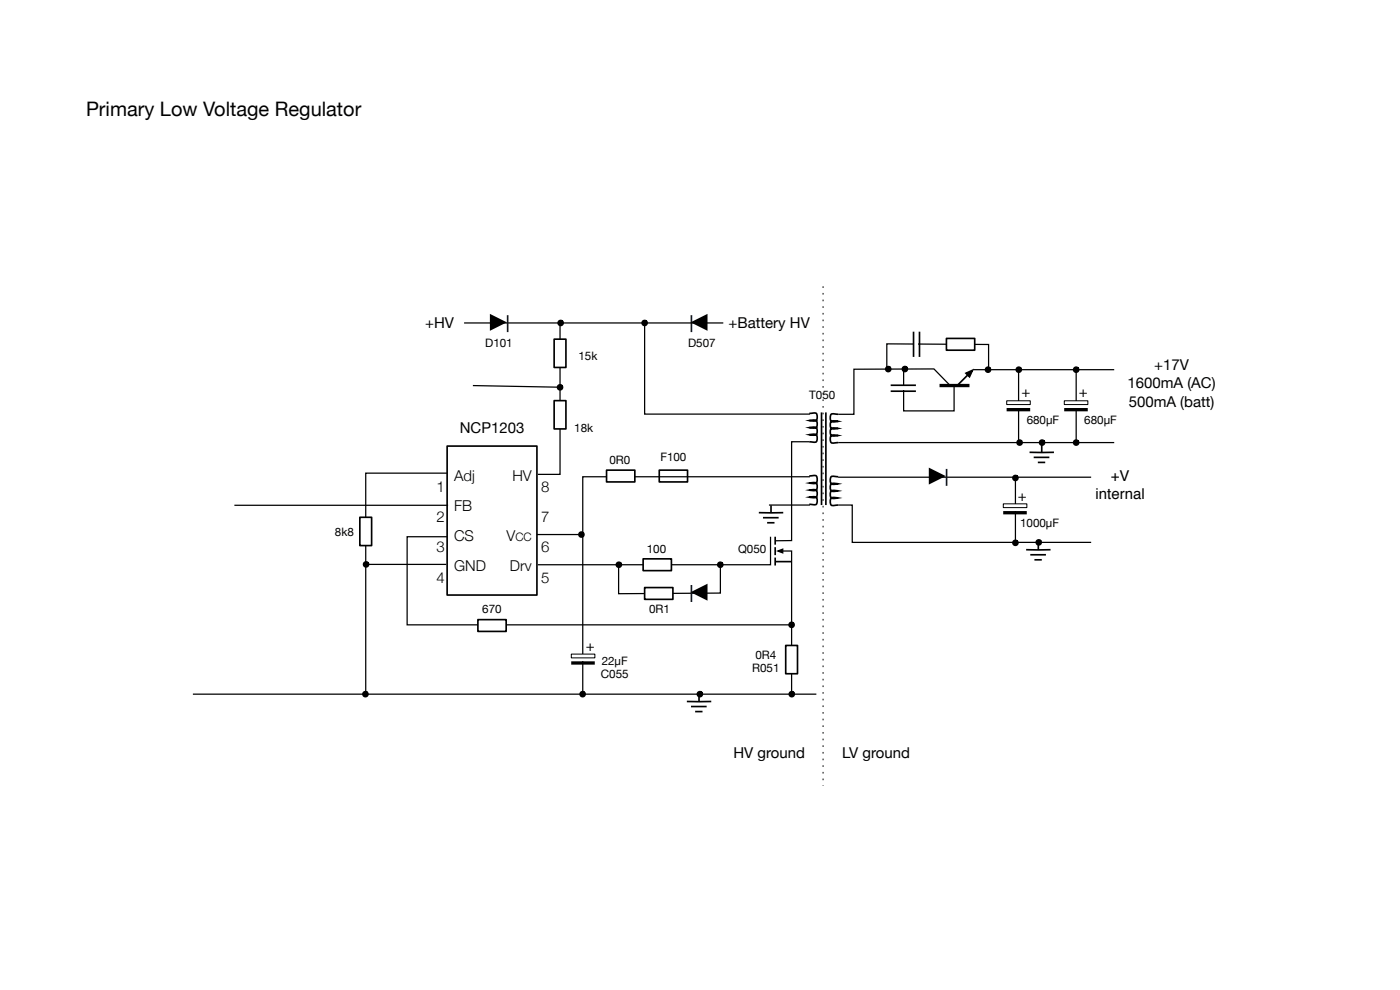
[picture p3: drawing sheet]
<svg xmlns="http://www.w3.org/2000/svg" width="297mm" height="210mm" viewBox="0 0 297 210" stroke-linecap="round" stroke-linejoin="round" font-family="sans-serif">
<path d="M188.1 77.9v-5l21.6 .2v5.1M216.1 78.3v15.7M77.6 119.7h17.1M94.8 113.9h-8.4v18.6h81.5M94.9 100.4h-17.3v47.4" fill="none" stroke="#000" stroke-width=".26"/>
<path d="M94.9 94.6h19v31.6h-19z" fill="#fff"/>
<path d="M94.9 94.6h19v31.6h-19z" fill="none" stroke="#000" stroke-width=".35"/>
<path d="M118.8 68.5v32.1h-4.6M100.3 81.8l18.7 .3M40.9 147.2h132.3" fill="none" stroke="#000" stroke-width=".26"/>
<path d="M213.4 85.5h5v1.1h-5z" fill="#fff"/>
<path d="M213.5 86.9h5" fill="none" stroke="#000" stroke-width=".71" stroke-linecap="butt"/>
<path d="M213.6 85h5v.8h-5z" fill="#fff"/>
<path d="M213.6 85h5v.8h-5z" fill="none" stroke="#000" stroke-width=".21"/>
<g fill="none" stroke="#000" stroke-width=".35">
<path d="M218.4 95.9h5.2M219.3 97h3.3M220.2 98.1h1.5M221 94.4v1.6"/>
<circle cx="77.7" cy="119.7" r=".53"/>
<circle cx="167.9" cy="132.5" r=".53"/>
<circle cx="77.5" cy="147.2" r=".53"/>
<circle cx="123.6" cy="147.2" r=".53"/>
<circle cx="168" cy="147.2" r=".53"/>
</g>
<g fill="#000">
<circle cx="77.7" cy="119.7" r=".53"/>
<circle cx="167.9" cy="132.5" r=".53"/>
<circle cx="77.5" cy="147.2" r=".53"/>
<circle cx="123.6" cy="147.2" r=".53"/>
<circle cx="168" cy="147.2" r=".53"/>
</g>
<path d="M228.3 78.3v15.6" fill="none" stroke="#000" stroke-width=".26"/>
<path d="M225.6 85.5h5v1.1h-5z" fill="#fff"/>
<path d="M225.8 86.9h5" fill="none" stroke="#000" stroke-width=".71" stroke-linecap="butt"/>
<path d="M225.8 85h5v.8h-5z" fill="#fff"/>
<path d="M225.8 85h5v.8h-5z" fill="none" stroke="#000" stroke-width=".21"/>
<path d="M170.8 87.4h2.2v6h-2.2z" fill="#fff"/>
<path d="M171.7 87.7h.4a.82 .82 0 0 1 .9-.1 .82 .82 0 0 1 .4 .9l-.1 .4a1.05 1.05 0 0 1-1.4 .3h-.2h.2a1.05 1.05 0 0 1 1.4 .3 .87 .87 0 0 1 0 1 .87 .87 0 0 1-1 .3l-.6-.1h.2a1.05 1.05 0 0 1 1.4 .3 .87 .87 0 0 1 0 1 .87 .87 0 0 1-1 .3l-.6-.1h.2a1.05 1.05 0 0 1 1.4 .3 .85 .85 0 0 1 0 .9 .85 .85 0 0 1-.8 .4l-.8-.1" fill="none" stroke="#000" stroke-width=".35"/>
<path d="M170.8 100.7h2.2v6h-2.2z" fill="#fff"/>
<path d="M171.7 101l.4-.1a.82 .82 0 0 1 .9 0 .82 .82 0 0 1 .4 .8l-.1 .5a1.05 1.05 0 0 1-1.4 .3h-.2l.2-.1a1.05 1.05 0 0 1 1.4 .4 .87 .87 0 0 1 0 .9 .87 .87 0 0 1-1 .4l-.6-.1 .2-.1a1.05 1.05 0 0 1 1.4 .4 .87 .87 0 0 1 0 .9 .87 .87 0 0 1-1 .4l-.6-.1 .2-.1a1.05 1.05 0 0 1 1.4 .4 .85 .85 0 0 1 0 .9 .85 .85 0 0 1-.8 .4l-.8-.1" fill="none" stroke="#000" stroke-width=".35"/>
<path d="M176.1 87.6h2.2v6h-2.2z" fill="#fff"/>
<path d="M177.8 87.9l-.4-.1a.82 .82 0 0 0-.9 0 .82 .82 0 0 0-.4 .8l.1 .5a1.05 1.05 0 0 0 1.4 .3h.2l-.2-.1a1.05 1.05 0 0 0-1.4 .4 .87 .87 0 0 0 0 1 .87 .87 0 0 0 1 .3l.6-.1-.2-.1a1.05 1.05 0 0 0-1.4 .4 .87 .87 0 0 0 0 1 .87 .87 0 0 0 1 .3l.6-.1-.2-.1a1.05 1.05 0 0 0-1.4 .4 .85 .85 0 0 0 0 .9 .85 .85 0 0 0 .8 .4l.8-.1" fill="none" stroke="#000" stroke-width=".35"/>
<path d="M176.1 100.9h2.2v6h-2.2z" fill="#fff"/>
<path d="M174.3 87.5v19.6M175.2 87.5v19.6M177.8 101.1h-.4a.82 .82 0 0 0-.9 0 .82 .82 0 0 0-.4 .8l.1 .4a1.05 1.05 0 0 0 1.4 .4l.2-.1h-.2a1.05 1.05 0 0 0-1.4 .3 .87 .87 0 0 0 0 1 .87 .87 0 0 0 1 .3l.6-.1h-.2a1.05 1.05 0 0 0-1.4 .3 .87 .87 0 0 0 0 1 .87 .87 0 0 0 1 .3l.6-.1h-.2a1.05 1.05 0 0 0-1.4 .3 .85 .85 0 0 0 0 .9 .85 .85 0 0 0 .8 .4l.8-.1" fill="none" stroke="#000" stroke-width=".35"/>
<path d="M136.8 68.2v19.6h35M177.8 93.9h58.6M163.1 107.1h8.7M171.8 101.1h-48.2v12.1M177.8 101.2h53.7M177.8 107.1h3v8h50.7M215.4 101.2v14" fill="none" stroke="#000" stroke-width=".26"/>
<path d="M212.6 107.4h5v1h-5z" fill="#fff"/>
<path d="M212.8 108.8h5" fill="none" stroke="#000" stroke-width=".71" stroke-linecap="butt"/>
<path d="M212.8 106.9h5v.8h-5z" fill="#fff"/>
<path d="M212.8 106.9h5v.8h-5z" fill="none" stroke="#000" stroke-width=".21"/>
<path d="M200.8 99.5v3.6" fill="none" stroke="#00193f" stroke-width=".35"/>
<path d="M197 99.2l3.6 1.8-3.6 1.8z" fill="#000"/>
<path d="M193.7 70.3h1.1v5h-1.1z" fill="#fff"/>
<path d="M193.8 70.5v5M195.1 70.5v5" fill="none" stroke="#000" stroke-width=".35"/>
<path d="M200.8 71.8h6v2.5h-6z" fill="#fff"/>
<path d="M200.8 71.8h6v2.5h-6zM204.9 79.2l1.4-.6-.6 1.3zM205.3 79.5l-2 2.1" fill="none" stroke="#000" stroke-width=".35"/>
<path d="M191.7 78.3v8.9h10.7v-5.4M206.5 78.4h29.9M201.6 81.8l-3.5-3.5h-16.9v9.6h-3.4" fill="none" stroke="#000" stroke-width=".26"/>
<path d="M199.3 81.8h6.4" fill="none" stroke="#000" stroke-width=".71" stroke-linecap="butt"/>
<path d="M204.9 79.2l1.4-.6-.6 1.3z" fill="#000"/>
<path d="M117.6 85h2.5v6h-2.5z" fill="#fff"/>
<path d="M117.6 85h2.5v6h-2.5z" fill="none" stroke="#000" stroke-width=".35"/>
<path d="M117.6 71.9h2.5v6h-2.5z" fill="#fff"/>
<path d="M117.6 71.9h2.5v6h-2.5z" fill="none" stroke="#000" stroke-width=".35"/>
<path d="M146.7 66.9v3.5" fill="none" stroke="#00193f" stroke-width=".35"/>
<path d="M146.5 68.4l3.6-1.8v3.6z" fill="#000"/>
<path d="M152.8 119.4v6.4l-21.6 .1v-6.3" fill="none" stroke="#000" stroke-width=".26"/>
<path d="M136.8 124.6h6v2.5h-6z" fill="#fff"/>
<path d="M164.4 113.9v1.6M164.4 116.1v1.7M164.4 118.3v1.7M164.4 119.1h3.5M136.8 124.6h6v2.5h-6z" fill="none" stroke="#000" stroke-width=".35"/>
<path d="M146.7 124.1v3.6" fill="none" stroke="#00193f" stroke-width=".35"/>
<path d="M165 116.9l1.1-.4v.8zM146.5 125.6l3.6-1.8v3.6z" fill="#000"/>
<path d="M171.7 93.7h-3.8v21h-3.5M163.5 113.9v5.9h-49.4M165 116.9l1.1-.4v.8zM166.1 116.9h1.8v29.8" fill="none" stroke="#000" stroke-width=".26"/>
<path d="M166.7 136.9h2.5v6h-2.5z" fill="#fff"/>
<path d="M166.7 136.9h2.5v6h-2.5z" fill="none" stroke="#000" stroke-width=".35"/>
<path d="M136.4 118.5h6v2.5h-6z" fill="#fff"/>
<path d="M136.4 118.5h6v2.5h-6zM217.7 116.6h5.2M218.6 117.7h3.3M219.4 118.8h1.6M220.3 115.1v1.6" fill="none" stroke="#000" stroke-width=".35"/>
<path d="M76.3 109.7h2.5v6h-2.5z" fill="#fff"/>
<path d="M76.3 109.7h2.5v6h-2.5z" fill="none" stroke="#000" stroke-width=".35"/>
<path d="M101.4 131.4h6v2.5h-6z" fill="#fff"/>
<path d="M101.4 131.4h6v2.5h-6z" fill="none" stroke="#000" stroke-width=".35"/>
<path d="M49.7 107.2h45.4" fill="none" stroke="#000" stroke-width=".26"/>
<path d="M189 81.6h5v1h-5z" fill="#fff"/>
<path d="M189.1 81.7h5M189.1 83h5" fill="none" stroke="#000" stroke-width=".35"/>
<path d="M98.5 68.5h54.9M113.9 113.4h9.7v34.2" fill="none" stroke="#000" stroke-width=".26"/>
<path d="M107.7 66.9v3.5" fill="none" stroke="#00193f" stroke-width=".35"/>
<path d="M103.9 66.6l3.6 1.8-3.6 1.8z" fill="#000"/>
<path d="M121 139.2h5v1.1h-5z" fill="#fff"/>
<path d="M121.2 140.6h5" fill="none" stroke="#000" stroke-width=".71" stroke-linecap="butt"/>
<path d="M121.2 138.7h5v.8h-5z" fill="#fff"/>
<path d="M121.2 138.7h5v.8h-5z" fill="none" stroke="#000" stroke-width=".21"/>
<path d="M139.9 99.7h6v2.5h-6zM161 108.7h5.2M161.9 109.8h3.3M162.7 110.9h1.6M163.6 107.2v1.6M145.7 148.8h5.2M146.6 149.9h3.3M147.5 150.9h1.5M148.3 147.2v1.6" fill="none" stroke="#000" stroke-width=".35"/>
<path d="M128.7 99.7h6v2.5h-6z" fill="#fff"/>
<g fill="none" stroke="#000" stroke-width=".35">
<path d="M128.7 99.7h6v2.5h-6z"/>
<circle cx="118.9" cy="68.5" r=".53"/>
<circle cx="136.8" cy="68.5" r=".53"/>
<circle cx="188.4" cy="78.3" r=".53"/>
<circle cx="192" cy="78.3" r=".53"/>
<circle cx="209.6" cy="78.4" r=".53"/>
<circle cx="216.1" cy="78.4" r=".53"/>
<circle cx="228.3" cy="78.4" r=".53"/>
<circle cx="118.8" cy="82.2" r=".53"/>
<circle cx="216.3" cy="93.9" r=".53"/>
<circle cx="221.1" cy="93.9" r=".53"/>
<circle cx="228.3" cy="93.9" r=".53"/>
<circle cx="123.3" cy="113.4" r=".53"/>
<circle cx="131.3" cy="119.8" r=".53"/>
<circle cx="152.8" cy="119.8" r=".53"/>
<circle cx="215.4" cy="115.1" r=".53"/>
<circle cx="215.4" cy="101.4" r=".53"/>
<circle cx="220.4" cy="115.1" r=".53"/>
<circle cx="148.5" cy="147.2" r=".53"/>
</g>
<g fill="#000">
<circle cx="118.9" cy="68.5" r=".53"/>
<circle cx="136.8" cy="68.5" r=".53"/>
<circle cx="188.4" cy="78.3" r=".53"/>
<circle cx="192" cy="78.3" r=".53"/>
<circle cx="209.6" cy="78.4" r=".53"/>
<circle cx="216.1" cy="78.4" r=".53"/>
<circle cx="228.3" cy="78.4" r=".53"/>
<circle cx="118.8" cy="82.2" r=".53"/>
<circle cx="216.3" cy="93.9" r=".53"/>
<circle cx="221.1" cy="93.9" r=".53"/>
<circle cx="228.3" cy="93.9" r=".53"/>
<circle cx="123.3" cy="113.4" r=".53"/>
<circle cx="131.3" cy="119.8" r=".53"/>
<circle cx="152.8" cy="119.8" r=".53"/>
<circle cx="215.4" cy="101.4" r=".53"/>
<circle cx="215.4" cy="115.1" r=".53"/>
<circle cx="220.4" cy="115.1" r=".53"/>
<circle cx="148.5" cy="147.2" r=".53"/>
</g>
<path d="M174.6 60.7v106" fill="none" stroke="#000" stroke-width=".21" stroke-dasharray=".4 1.1" stroke-linecap="butt"/>
<text font-size="4.2" x="18.2" y="24.5">Primary Low Voltage Regulator</text>
<g font-size="3.2">
<text x="90.2" y="69.5">+HV</text>
<text x="154.5" y="69.5">+Battery HV</text>
<text x="239.2" y="82.4">1600mA (AC)</text>
<text x="244.9" y="78.5">+17V</text>
<text x="216.7" y="84.3">+</text>
<text x="228.9" y="84.3">+</text>
<text x="239.5" y="86.3">500mA (batt)</text>
<text x="97.5" y="91.9">NCP1203</text>
<text x="96.3" y="102">Adj</text>
<text x="108.7" y="102">HV</text>
<text x="92.6" y="104.3">1</text>
<text x="114.8" y="104.3">8</text>
<text x="216" y="106.2">+</text>
<text x="232.4" y="105.9">internal</text>
<text x="235.6" y="102">+V</text>
<text x="92.6" y="110.8">2</text>
<text x="96.3" y="108.4">FB</text>
<text x="114.8" y="110.8">7</text>
<text x="92.6" y="117.2">3</text>
<text x="96.3" y="114.8">CS</text>
<text x="107.5" y="114.8">V</text>
<text x="114.8" y="117.2">6</text>
<text x="92.6" y="123.6">4</text>
<text x="96.3" y="121.2">GND</text>
<text x="108.2" y="121.2">Drv</text>
<text x="114.8" y="123.6">5</text>
<text x="124.3" y="138">+</text>
<text x="155.6" y="160.8">HV ground</text>
<text x="178.7" y="160.8">LV ground</text>
</g>
<g font-size="2.5">
<text x="102.9" y="73.6">D101</text>
<text x="122.7" y="76.4">15k</text>
<text x="146" y="73.6">D507</text>
<text x="171.7" y="84.7">T050</text>
<text x="217.8" y="90">680µF</text>
<text x="230" y="90">680µF</text>
<text x="121.8" y="91.7">18k</text>
<text x="129.3" y="98.4">0R0</text>
<text x="140.1" y="97.8">F100</text>
<text x="71" y="113.8">8k8</text>
<text x="216.4" y="111.8">1000µF</text>
<text x="109.3" y="114.8">CC</text>
<text x="137.2" y="117.2">100</text>
<text x="156.6" y="117.2">Q050</text>
<text x="102.3" y="130.1">670</text>
<text x="137.7" y="130.1">0R1</text>
<text x="127.5" y="143.8">C055</text>
<text x="127.6" y="141">22µF</text>
<text x="159.6" y="142.6">R051</text>
<text x="160.3" y="139.7">0R4</text>
</g>
</svg>
